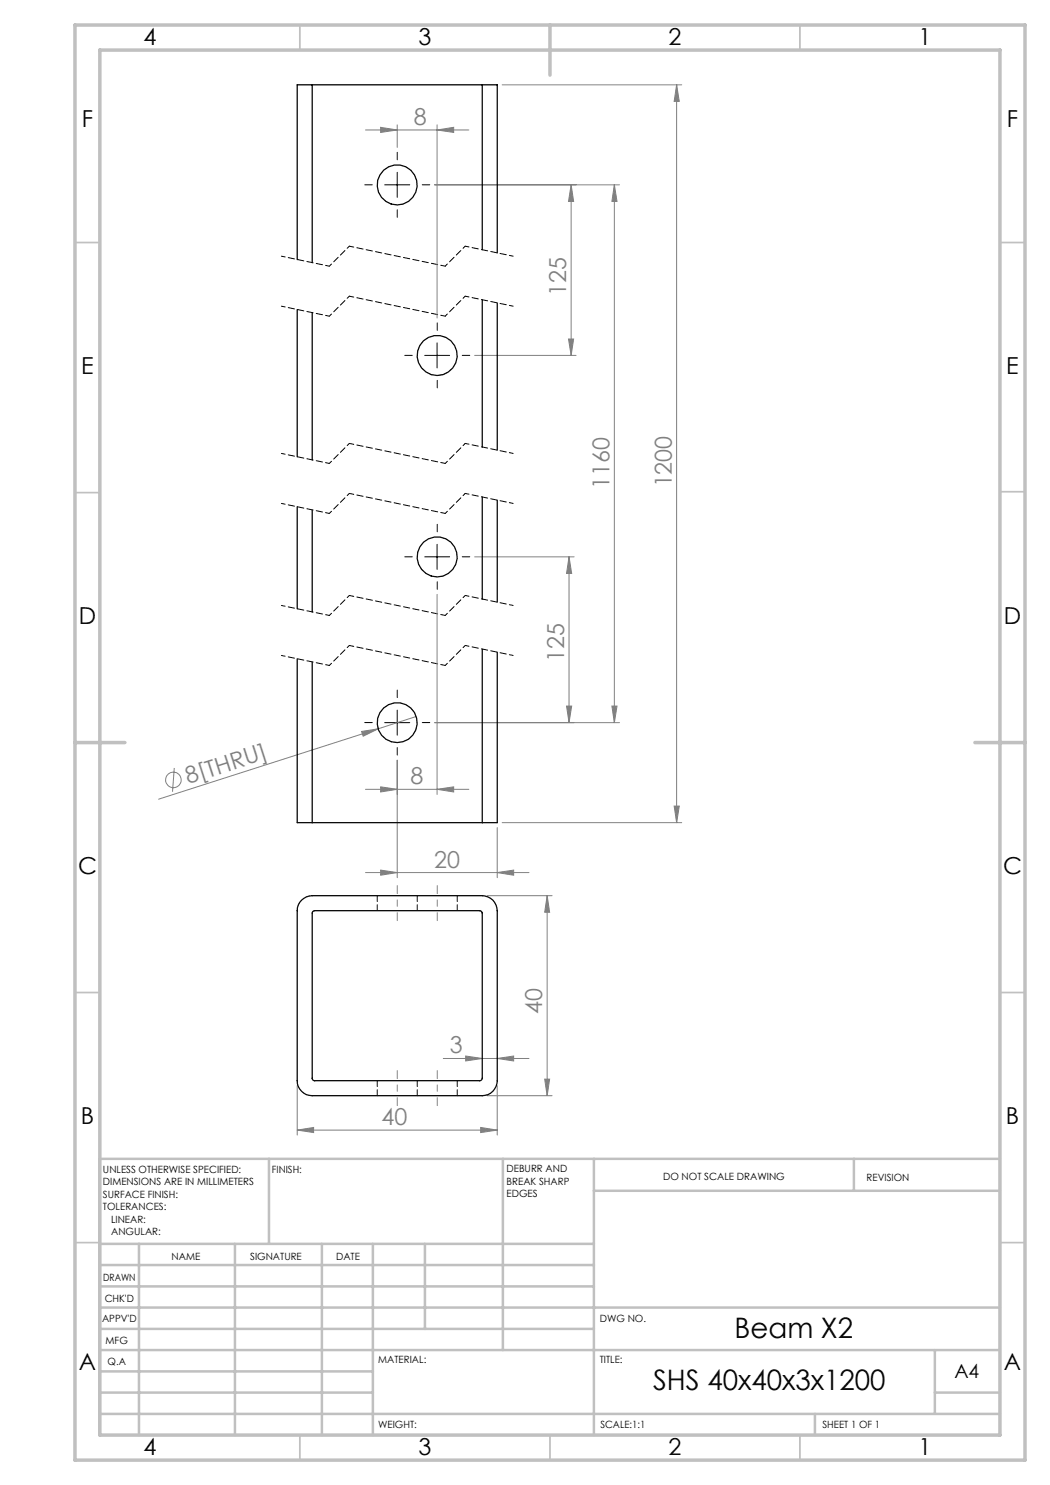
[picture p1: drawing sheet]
<svg xmlns="http://www.w3.org/2000/svg" width="210mm" height="297mm" viewBox="0 0 210 297" stroke-linecap="round" stroke-linejoin="round" font-family="sans-serif">
<g fill="none" stroke="#808080" stroke-width=".2">
<path d="M100.4 17h35.9M135.3 17l.6 3.3h-1.1zM135.3 17v147.5M73.1 26h20.7M76.1 25.5l3.3 .5-3.3 .5zM79.4 25v4.5M86.9 37h37M87.4 26l3.3-.5v1zM87.4 25v38.6M114.2 37l.5 3.3h-1zM114.2 37v34.1M122.9 37l.5 3.3h-1z"/>
<path d="M122.9 37v107.5M94.9 71.1h20.3M113.7 67.8h1l-.5 3.3zM87.4 118.9v40M94.9 111.4h19.9M113.8 111.4v33.1M113.8 111.4l.5 3.3h-1zM34.9 153.6l-.4 4.8M72.3 146.3l3.3-.5-3 1.4zM73.1 157.9h20.7M75.6 145.8l-43.9 14M76.1 157.4l3.3 .5-3.3 .5z"/>
<path d="M79.4 152v23.5M83.3 143.3l-7.7 2.5M86.9 144.5h37M87.4 157.9l3.3-.5v1zM113.3 141.2h1l-.5 3.3zM122.4 141.2h1l-.5 3.3zM73.1 174.5h32.7M76.1 174l3.3 .5-3.3 .5zM97.4 179.1h13M99.4 174.5l3.3-.5v1zM99.4 165.5v10M100.4 164.5h35.9"/>
<path d="M109.4 179.1v40M109.4 179.1l.5 3.4h-1zM134.8 161.2h1.1l-.6 3.3zM59.4 217.1v9.9M88.7 211.7h17.1M93.1 211.2l3.3 .5-3.3 .5zM97.4 219.1h13M99.4 211.7l3.3-.5v1zM99.4 217.1v9.9M108.9 215.8h1l-.5 3.3zM59.4 226l3.3-.5v1zM59.4 226h40"/>
<path d="M96.1 225.5l3.3 .5-3.3 .5z"/>
<circle cx="34.7" cy="156" r="1.55"/>
</g>
<g fill="none" stroke="#000" stroke-width=".2" stroke-dasharray="15.2 1.3 1.3 1.3">
<path d="M74.5 37h-1.5M79.5 32v-1.5M84.5 37h1.5M79.5 42v1.5M82.5 71.1h-1.5M87.5 66.1v-1.5M87.5 76.1v1.5M92.5 71.1h1.5M82.5 111.4h-1.5M87.5 106.4v-1.5M87.5 116.4v1.5M92.5 111.4h1.5"/>
<path d="M79.5 139.5v-1.5M74.5 144.5h-1.5M79.5 149.5v1.5M84.5 144.5h1.5"/>
</g>
<path d="M76.9 37h5.1M79.4 34.5v5M84.9 71.1h5M87.4 68.6v5M84.9 111.4h5M87.4 108.9v5M76.9 144.5h5.1M79.4 142v5" fill="none" stroke="#000" stroke-width=".2"/>
<path d="M65.9 53.2l-9.6-2M102.6 51.2l-9.6-2M65.9 63.2l-9.6-2M102.6 61.2l-9.6-2M65.9 92.7l-9.6-2M102.6 90.7l-9.6-2M65.9 102.7l-9.6-2M102.6 100.7l-9.6-2M65.9 133.1l-9.6-2M65.9 123.1l-9.6-2M102.6 131.1l-9.6-2M102.6 121.1l-9.6-2" fill="none" stroke="#000" stroke-width=".2" stroke-dasharray="1.3 .6" stroke-dashoffset=".5"/>
<path d="M69.9 59.2l-4 4M69.9 49.2l-4 4M93 59.2l-4 4M93 49.2l-4 4M69.9 98.7l-4 4M69.9 88.7l-4 4M93 98.7l-4 4M93 88.7l-4 4M69.9 119.1l-4 4M93 119.1l-4 4M69.9 129.1l-4 4M93 129.1l-4 4" fill="none" stroke="#000" stroke-width=".2" stroke-dasharray="1.3 .6" stroke-dashoffset=".7"/>
<path d="M89 53.2l-19.1-4M89 63.2l-19.1-4M89 92.7l-19.1-4M89 102.7l-19.1-4M89 133.1l-19.1-4M89 123.1l-19.1-4" fill="none" stroke="#000" stroke-width=".2" stroke-dasharray="1.3 .6" stroke-dashoffset=".4"/>
<path d="M79.5 177.1v7M87.5 184.1v-7M79.5 221.1v-7M87.5 221.1v-7" fill="none" stroke="#808080" stroke-width=".2" stroke-dasharray="15.2 1.3 1.3 1.3" stroke-dashoffset="13.6"/>
<g fill="none" stroke="#c0c0c0" stroke-width=".35">
<path d="M60 5v5M160 5v5M15 48.5h5M200 48.5h5M15 98.5h5M200 98.4h5M15 198.5h5M200 198.5h5M15 248.5h5M200 248.5h5M60 287v5M110 287v5"/>
<path d="M160 287v5"/>
</g>
<g fill="none" stroke="#c0c0c0" stroke-width=".5">
<path d="M53.8 231.8v17M100.6 231.8v38.2M118.8 231.8v55.2M118.8 238.2h81.2M170.8 231.8v6.4M200 231.8h-180v55.2M20 248.8h98.8M20 257.3h98.8M20 253h98.8M27.8 248.8v38.2M47 248.8v38.2M64.4 248.8v38.2"/>
<path d="M74.6 248.8v38.2M85 248.8v17M20 265.8h98.8M20 261.5h180M20 278.5h54.6M20 274.3h54.6M20 270h180M187 278.5h13M187 270v12.8M20 282.8h180M163 282.8v4.2"/>
</g>
<path d="M15 5h190v287h-190zM20 10h180v277h-180zM110 5v10M15 148.5h10M195 148.5h10" fill="none" stroke="#c0c0c0" stroke-width=".7"/>
<g fill="#808080">
<path d="M72.3 146.3l3.3-.5-3 1.4z"/>
<path d="M76.1 174l3.3 .5-3.3 .5zM99.4 174.5l3.3-.5v1zM76.1 157.4l3.3 .5-3.3 .5zM87.4 157.9l3.3-.5v1zM76.1 25.5l3.3 .5-3.3 .5zM87.4 26l3.3-.5v1z"/>
<path d="M113.3 141.2h1l-.5 3.3zM113.8 111.4l.5 3.3h-1zM108.9 215.8h1l-.5 3.3zM109.4 179.1l.5 3.4h-1z"/>
<path d="M135.3 17l.6 3.3h-1.1zM134.8 161.2h1.1l-.6 3.3zM122.9 37l.5 3.3h-1zM122.4 141.2h1l-.5 3.3zM114.2 37l.5 3.3h-1zM113.7 67.8h1l-.5 3.3z"/>
<path d="M93.1 211.2l3.3 .5-3.3 .5zM99.4 211.7l3.3-.5v1zM59.4 226l3.3-.5v1zM96.1 225.5l3.3 .5-3.3 .5z"/>
</g>
<g fill="none" stroke="#000" stroke-width=".25">
<path d="M62.4 17h-3v34.9M62.4 17v35.5M62.4 17h34M96.4 17h3v33.6M96.4 17v32.9M96.4 60v29.4M59.4 61.9v29.5M62.4 62.5v29.5M99.4 60.6v29.4M96.4 99.4v20.4M59.4 101.3v20.5M62.4 102v20.4"/>
<path d="M99.4 100v20.4M59.4 131.8v32.7h3M62.4 132.4v32.1M96.4 129.8v34.7M99.4 130.5v34h-3M62.4 164.5h34M60.3 180a3.1 3.1 0 0 1 2.1-.9h34a3 3 0 0 1 3 3v34a3 3 0 0 1-3 3h-34a3 3 0 0 1-3-3v-34a2.87 2.87 0 0 1 .9-2.1zM62.6 182.3l.3-.2h33l.4 .2 .1 .3v33l-.2 .5h-33.4l-.3-.2-.1-33.3z"/>
<circle cx="79.4" cy="37" r="4"/>
<circle cx="87.4" cy="71.1" r="4"/>
<circle cx="87.4" cy="111.4" r="4"/>
<circle cx="79.4" cy="144.5" r="4"/>
</g>
<path d="M75.5 179.1v3M83.5 182.1v-3M91.5 182.1v-3M75.5 216.1v3M83.5 219.1v-3M91.5 219.1v-3" fill="none" stroke="#000" stroke-width=".2" stroke-dasharray="1.3 .6" stroke-dashoffset=".1"/>
<g font-size="5.6">
<text x="146.9" y="267.5">Beam X2</text>
<text x="130.6" y="277.9">SHS 40x40x3x1200</text>
</g>
<g font-size="4.7">
<text x="28.7" y="9">4</text>
<text x="83.7" y="9">3</text>
<text x="133.7" y="9">2</text>
<text x="183.7" y="9">1</text>
<text x="16.4" y="25.5">F</text>
<text x="201.4" y="25.5">F</text>
<text x="16.2" y="74.7">E</text>
<text x="201.2" y="74.7">E</text>
<text x="15.8" y="124.7">D</text>
<text x="200.8" y="124.7">D</text>
<text x="15.6" y="174.7">C</text>
<text x="200.6" y="174.7">C</text>
<text x="16.2" y="224.7">B</text>
<text x="201.2" y="224.7">B</text>
<text x="15.8" y="274">A</text>
<text x="200.8" y="274">A</text>
<text x="28.7" y="291">4</text>
<text x="83.7" y="291">3</text>
<text x="133.7" y="291">2</text>
<text x="183.7" y="291">1</text>
</g>
<g font-size="4.7" fill="#808080">
<text x="82.7" y="25">8</text>
<text x="113.2" y="59.2" transform="rotate(-90 113.2 59.2)">125</text>
<text x="121.9" y="97.8" transform="rotate(-90 121.9 97.8)">1160</text>
<text x="134.3" y="97.5" transform="rotate(-90 134.3 97.5)">1200</text>
<text x="112.8" y="132.3" transform="rotate(-90 112.8 132.3)">125</text>
<text x="37.7" y="156.8" transform="rotate(-18 37.7 156.8)">8[THRU]</text>
<text x="82.1" y="156.8">8</text>
<text x="86.9" y="173.5">20</text>
<text x="108.4" y="202.7" transform="rotate(-90 108.4 202.7)">40</text>
<text x="90" y="210.7">3</text>
<text x="76.3" y="225">40</text>
</g>
<text font-size="3.9" x="190.9" y="275.5">A4</text>
<g font-size="2">
<text x="20.6" y="234.6">UNLESS OTHERWISE SPECIFIED:</text>
<text x="20.6" y="237.1">DIMENSIONS ARE IN MILLIMETERS</text>
<text x="20.6" y="239.6">SURFACE FINISH:</text>
<text x="54.4" y="234.6">FINISH:</text>
<text x="101.3" y="234.5">DEBURR AND</text>
<text x="101.3" y="237">BREAK SHARP</text>
<text x="101.3" y="239.5">EDGES</text>
<text x="132.6" y="236">DO NOT SCALE DRAWING</text>
<text x="173.3" y="236.2">REVISION</text>
<text x="20.6" y="242.1">TOLERANCES:</text>
<text x="22.2" y="244.6">LINEAR:</text>
<text x="22.2" y="247.1">ANGULAR:</text>
<text x="34.3" y="252">NAME</text>
<text x="50" y="251.9">SIGNATURE</text>
<text x="67.2" y="251.9">DATE</text>
<text x="20.6" y="256.1">DRAWN</text>
<text x="20.9" y="260.3">CHK'D</text>
<text x="20.4" y="264.4">APPV'D</text>
<text x="21.1" y="268.8">MFG</text>
<text x="120" y="264.4">DWG NO.</text>
<text x="21.5" y="273">Q.A</text>
<text x="75.6" y="272.5">MATERIAL:</text>
<text x="120" y="272.5">TITLE:</text>
<text x="75.6" y="285.5">WEIGHT:</text>
<text x="120.1" y="285.6">SCALE:1:1</text>
<text x="164.5" y="285.6">SHEET 1 OF 1</text>
</g>
</svg>
